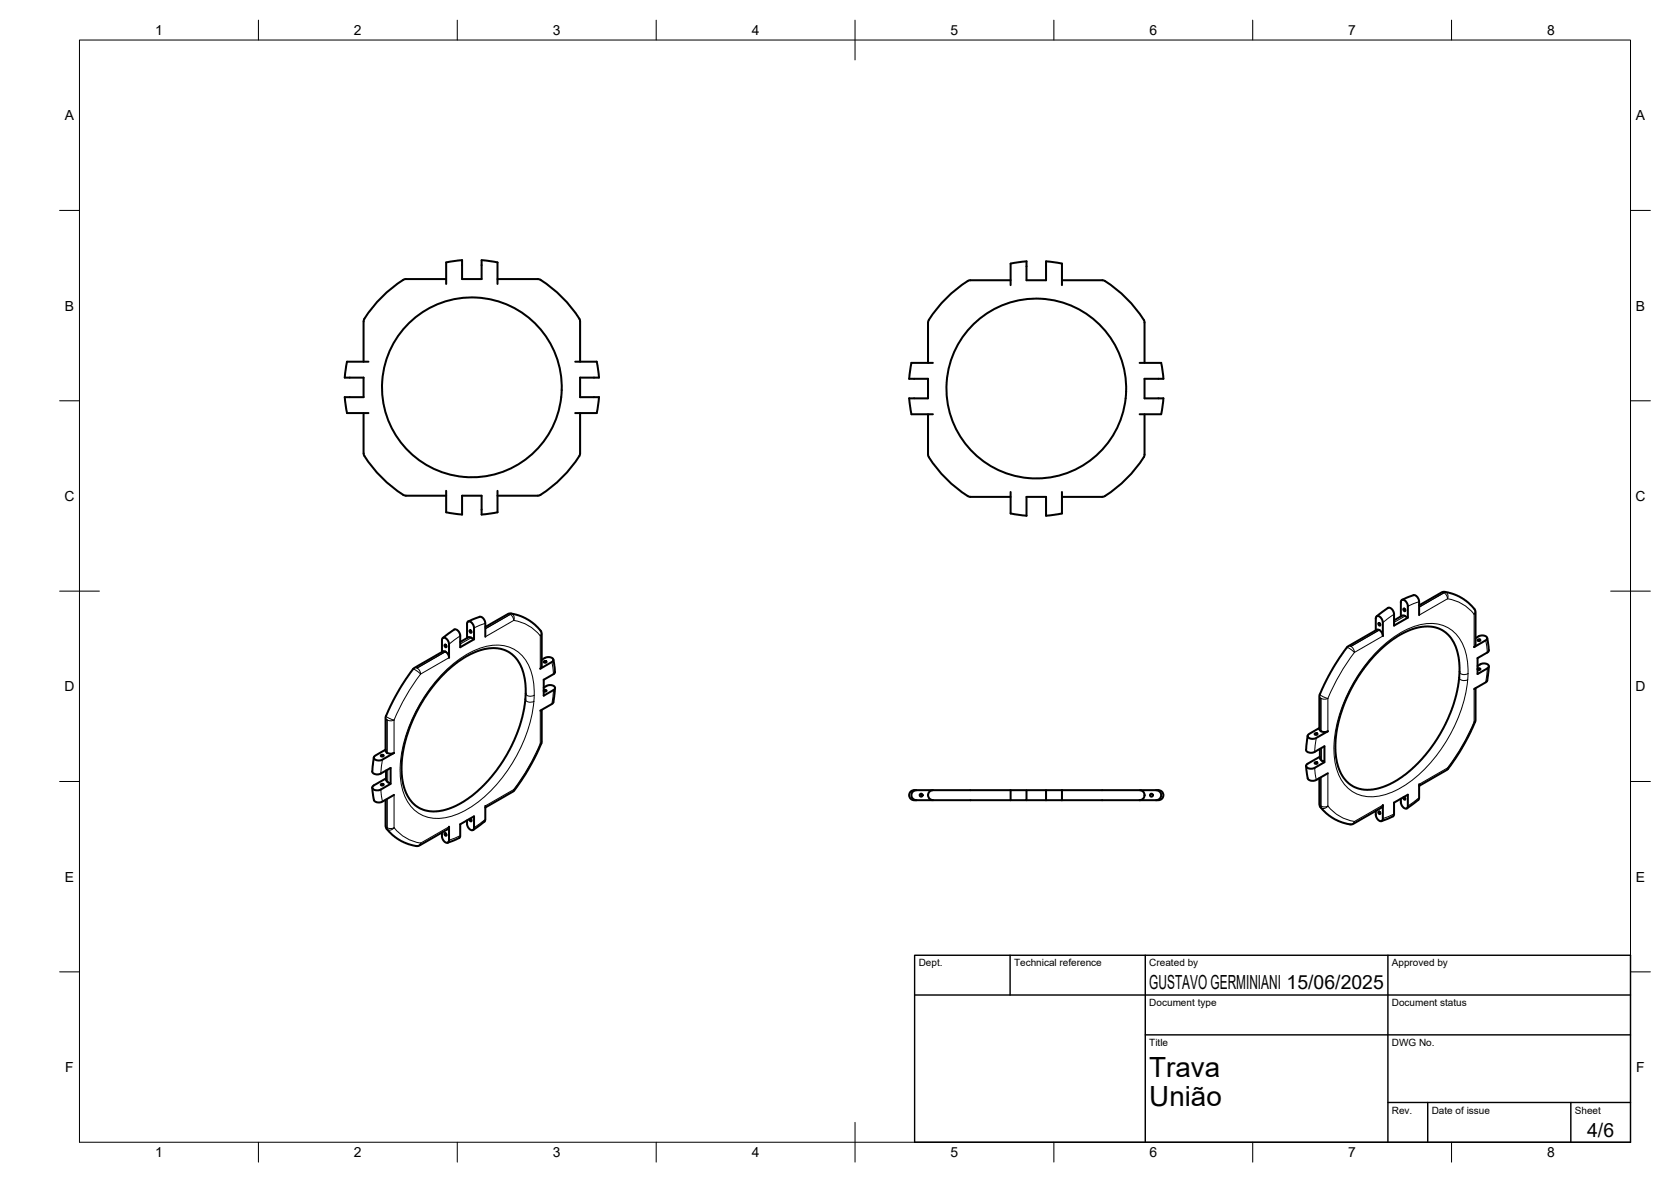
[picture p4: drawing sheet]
<svg xmlns="http://www.w3.org/2000/svg" width="420mm" height="297mm" viewBox="0 0 420 297" stroke-linecap="round" stroke-linejoin="round" font-family="sans-serif">
<!-- layer: Visible -->
<g fill="none" stroke="#000" stroke-width=".51">
<path d="M102 70.1h10.2M102.1 70.1a17.3 17.3 0 0 0-6.1 4.6 25.4 25.4 0 0 0-4.5 5.8l-.1 .2M116.2 65.4v4.7h4.9v-4.7l4 .6v5.4M116.2 65.4l-4 .6v5.4M125.1 70.1h10.1M135.2 70.1a17.3 17.3 0 0 1 6.1 4.6 16.8 16.8 0 0 1 4.6 6.1v10.1M254.1 70.4h-10.1a17.5 17.5 0 0 0-6.1 4.6 17.2 17.2 0 0 0-4.6 6.1v10.1M254.1 66.3v5.4M254.1 66.2l4-.5v4.7h4.9v-4.7l4 .6v5.4M267 70.4h10.2a17.1 17.1 0 0 1 6 4.6 16.8 16.8 0 0 1 4.6 6.1v10.1M91.4 80.8v10.1M92.6 90.9h-5.3a10.8 10.8 0 0 0-.5 4h4.6v4.9h-4.7l.5 4h5.4"/>
<path d="M144.6 90.9h5.5l.5 4h-4.7v4.9h4.7l-.6 4h-5.4M234.6 91.2h-5.4a10.8 10.8 0 0 0-.5 4h4.6v4.9h-4.7l.6 4h5.4M286.6 91.2h5.4M292 91.2l.5 4h-4.7v4.9h4.7l-.5 4M91.4 103.8v10.1M91.4 113.9a17.3 17.3 0 0 0 4.6 6.1 25.4 25.4 0 0 0 5.8 4.5l.3 .1M145.9 103.8v10.1a17.5 17.5 0 0 1-4.6 6.1 25.4 25.4 0 0 1-5.8 4.5l-.3 .1M233.3 104.1v10.1a23.7 23.7 0 0 0 6.3 7.7l2.8 2.1 1.3 .8 10.4 .1M286.6 104.1h5.4M287.8 104.1v10.1a17.3 17.3 0 0 1-4.6 6.1 17.2 17.2 0 0 1-6.1 4.6h-10.1M102 124.6h10.2M112.2 123.3v5.4l4 .6"/>
<path d="M125.1 124.6h10.1M125.1 123.3v5.4a10.8 10.8 0 0 1-4 .5v-4.6h-4.9v4.7M254.1 123.6v5.4M267 123.6v5.4a10.8 10.8 0 0 1-4 .5v-4.6h-4.9v4.7l-4-.6M117.7 156.2l2.9-1.2 .7 .2 .7 1.2v3.6M118.1 158.4l.4 .1v.5l-.3-.1zM122 157.6l5.7-3.3 .7-.1a10.7 10.7 0 0 1 7.8 4.8v8.5l-.3 .5 3-1.7 .2-.4-.2-.5-.8-.3-.8 .1-1.1 .6M346.6 156.6l.4 .1 .1 .5-.4-.1zM346.8 158.3l.6 .5 .3 1-.1-3.8-.5-.9-.8-.3-.4 .5v3.1M346.8 158.3h-.6l-7.3 4.2-3.1 4.4-2.5 4.5a9.9 9.9 0 0 0-1.6 3.5v8.3M352.2 154.9v-3.7l.2-.4 .4-.1 .7 .5 .4 .8 .1 3.2M352.5 150.8l3-1.3 .6 .3 .7 1.2v3.6"/>
<path d="M352.5 154.7l-2 1.2M352.6 154.7h.4l1 .5-3.5 2v-3.2l-.4-.8-.5-.4h-.6l-2.9 2.1M352.9 153l.4 .1v.4h-.3zM356.8 152.1l5.7-3.2 .7-.2a10.7 10.7 0 0 1 7.8 4.9v8.5l-.3 .5 3-1.7 .3-.4-.3-.6-.8-.2-.8 .1-1.1 .6M111.2 169.8l3.4-3 3.8-2.5 2.4-.9 1.5-.4 2-.1 1.7 .2 1.2 .4 1.6 1 1.2 1.3 .9 1.5 .7 1.8 .4 2.1 .1 4.5-.8 4.6-.8 2.8-1.3 3-2.4 4.7-3.3 4.4-3.8 3.9-3.6 2.6-2.3 1.2-1.9 .6-1.7 .4h-2l-1.8-.4-1.5-.8-1.3-1.1-1.2-1.7-.7-1.7-.5-2.1-.2-1.8v-2.7l.4-3.1 .6-2.5 .9-2.8 1.2-3 1.4-2.7 1.9-3.1zM111.3 160.3l2.9-2.1 .3-.1 .8 .6 .4 .8v3.2l3.5-2-1.2-.6-2.3 1.2M111.8 162l.4 .1 .1 .5-.4-.1zM112 163.8h.1M112 163.8l-.6-.1-7.3 4.2-3.1 4.4-2.5 4.6a9.9 9.9 0 0 0-1.6 3.5v8.3M112 163.8l.6 .5 .3 1-.1-3.8-.5-.9-.8-.4-.4 .6v3.1M117.4 160.4v-3.8l.2-.4h.4l.7 .4 .4 .8 .1 3.3M136.2 178.4v8a46.8 46.8 0 0 1-7.3 12.6l-6.9 3.9"/>
<path d="M136.7 173.5l.4-.1 .3 .2-.3 .2-.4-.1M136.8 166.2l.4-.1 .2 .3-.4 .1-.3-.1zM139.1 165.8l.5 3.1-.4 .5-2.5 1.4v4l2.8-1.6a.97 .97 0 0 0-1.4-1l-1.4 .6M139.6 172.9l-.5 3.7-3.3 2M346 164.4l3.4-3.1 3.8-2.4 2.4-1 1.5-.3 2-.2 1.7 .2 1.2 .5 1.6 .9 1.2 1.3 .9 1.5 .7 1.9 .4 2.1 .1 4.5-.8 4.6-.8 2.8-1.3 3-2.4 4.6-3.2 4.5-3.9 3.9-3.6 2.6-2.3 1.1-1.9 .7-1.7 .3h-2l-1.8-.3-1.5-.8-1.3-1.1-1.2-1.7-.7-1.8-.5-2-.2-1.9v-2.7l.4-3.1 .6-2.4 .9-2.8 1.2-3 1.4-2.8 1.9-3zM371 173v8a46.8 46.8 0 0 1-7.3 12.5l-6.9 4M371.5 168.1l.4-.2 .3 .2-.3 .3-.4-.2M371.6 160.7h.4l.2 .2-.4 .2-.3-.2zM373.9 160.3l.5 3.2-.4 .5-2.5 1.4v4l2.8-1.7a.97 .97 0 0 0-1.4-1l-1.4 .7M374.4 167.5l-.5 3.7-3.3 2M93.6 197.9l.4 3.2 .8 .5 .7 .1 .7-.2 2.9-1.7M94 190.3l-.4 3.6 .4 .5 .6 .2 1-.1 2.6-1.5v4l-.7-.4"/>
<path d="M95.8 189.7h.4l.3 .3-.5 .1-.3-.1zM95.8 197h.4l.3 .2-.5 .2-.3-.2zM96.9 188.4l-2.6 1.6-.3 .3v.3l.7 .5 1.2-.1 3.2-1.8-1.1 .2-.7-.2M97 188.7l.3 .5M97.1 195.6l-3.1 1.8-.4 .4 .1 .5 .9 .3 .9-.1 2.7-1.5M97.1 193.6v2.4M97.1 196l.4 .6M230.4 198.6l-1.2 .2-.6 .9 .2 .8 .4 .4 1.2 .2M234.6 198.6a1.25 1.25 0 0 0-1.3 1.2 1.25 1.25 0 0 0 1.3 1.3M254.1 198.6h-23.7l-.9 .3-.3 .8 .2 .9 1 .5h23.7M254.1 198.6h12.9M254.1 198.6v2.5"/>
<path d="M258.1 198.6v2.5h-4M263 198.6v2.5M267 198.6h24.3l.6 .1 .6 .9-.1 .9-.6 .5-1.1 .1M267 198.6v2.5M286.6 198.6a1.25 1.25 0 0 1 1.2 1.2 1.25 1.25 0 0 1-1.2 1.3M290.7 198.6l.7 .2 .5 .7v.8l-.5 .6-.7 .2h-4.1M328.4 192.5l.4 3.2 .8 .5h.7l.7-.2 2.9-1.7M328.8 184.9l-.4 3.5 .4 .6 .6 .2 1-.2 2.6-1.5v4l-.7-.4M330.6 184.3l.4-.1 .3 .3-.5 .2-.2-.2zM330.6 191.6l.4-.1 .3 .3-.5 .2-.2-.2zM331.7 183l-2.6 1.5-.3 .3 .1 .4 .7 .4h1.1l3.2-1.8M331.7 195.5v6.6l.3 .8a10.7 10.7 0 0 0 8.1 4.2l7.4-4.2"/>
<path d="M331.8 183.2a1.47 1.47 0 0 0 2.1 .6M331.9 190.2l-3.1 1.7-.4 .5 .1 .4 .9 .4 .9-.1 2.7-1.6M331.9 188.2v2.3l.4 .6M332.1 183.8h.1M356.8 197.1v3.7l-3 2.3M96.9 201v6.6l.3 .7a10.7 10.7 0 0 0 8.1 4.2l7.3-4.1M111.8 209.4l.4 .1 .1 .5-.4-.1zM112.7 208.3l.2-.5v3.4l-.2 .5h-.6l-.7-.6-.3-.7v-1.2M117.4 206.2v1l.4 .8 .7 .6 .6-.1 .1-3.3-3.5 1.9v3.1l-.1 .3-3.1 1.3M118.2 205.7l.3 .3v.4l-.3-.2-.1-.4M122 202.5v3.8l-3 2.3M258.1 201.1h4.9"/>
<path d="M263 201.1h4M267 201.1h19.6M346.6 204l.4 .1 .1 .4-.4-.1zM347.7 202.3v3.5l-.2 .5h-.5l-.8-.6-.3-.7v-1.2M347.7 202.3l-.2 .6M352.2 200.7v1.1l.4 .8 .7 .6 .6-.2 .1-3.3-3.5 2v3l-.1 .4-3.1 1.2M353 200.3l.3 .3v.4l-.3-.2-.1-.4"/>
<circle cx="118.6" cy="97.3" r="22.6"/>
<circle cx="260.6" cy="97.6" r="22.6"/>
<circle cx="231.6" cy="199.8" r=".37"/>
<circle cx="289.5" cy="199.8" r=".37"/>
</g>
<!-- layer: Visible Narrow -->
<g fill="none" stroke="#000" stroke-width=".25">
<path d="M115.7 159.8l-2.8 2.1M122 156.6l-2.8 1.2M127.7 154.3l.6 .1M128.3 154.4l-6.3 3.6M128.3 154.4l.5 .5 .4 1M128.5 154.2l.7 .5v1.2M129.2 155.9l-7.2 4.1M129.2 155.9a10.5 10.5 0 0 1 6.6 3.9M135.8 159.8v8.2M135.9 158.5a1.08 1.08 0 0 1-.1 1.3M136.2 159.3l-.3 .5M346.8 158.3l-7.1 4.2"/>
<path d="M347.7 159.8l-7.1 4.2M350.5 154.3l-2.8 2.1M353.3 154.8l-2.8 1.6M356.8 151.2l-2.8 1.1M362.5 148.9h.6M363.1 149h.1M363.1 149l-6.3 3.6M363.1 149l.5 .4 .4 1.1M363.3 148.7l.7 .6v1.2M364 150.5l-7.2 4.1M364 150.5a10.6 10.6 0 0 1 6.7 3.8l.3-.5M370.7 153a1.08 1.08 0 0 1-.1 1.4v8.2"/>
<path d="M97 179.9l.8 .6 1.3 .5M103.9 168.1l1 .5 .8 .8M104.3 167.8l.6 .1M104.9 167.9h.1M104.9 167.9l.5 .5 .4 1M105.8 169.4a52.9 52.9 0 0 0-6.7 11.5M112 163.8l-7.1 4.1M112.9 165.3l-7.2 4.1M118.5 160.3l-2.8 1.5M132.1 175.7a1.46 1.46 0 0 0 2.2 .6M132.2 174.2a1.41 1.41 0 0 0 2.1 .5M134.3 174.7a12.9 12.9 0 0 0-4-10.8 10.2 10.2 0 0 0-10.5-.7 33.5 33.5 0 0 0-15.9 16.8 29.2 29.2 0 0 0-2.9 17.6 9.3 9.3 0 0 0 7.7 8 16.5 16.5 0 0 0 11.6-4.1 38.4 38.4 0 0 0 13.9-25.3"/>
<path d="M134.3 174.7l-.1 1.5M135.8 178.6v8.2h.3M138.8 166.4l.4 3M139.2 173.4l-.4 3.5M331.8 175l.3 .5M331.9 174.5l.7 .6 1.3 .4M332.1 175.5v8.3M332.2 175.5l1 .2 .7-.2M333.9 175.5v8.3M338.7 162.7l1 .5 .9 .8M339.1 162.4h.6M339.7 162.4l.5 .5 .4 1"/>
<path d="M340.6 163.9a52.9 52.9 0 0 0-6.7 11.6M366.9 170.3a1.46 1.46 0 0 0 2.2 .5M367 168.8a1.41 1.41 0 0 0 2.1 .5M369.1 169.3a12.9 12.9 0 0 0-4-10.9 10.2 10.2 0 0 0-10.5-.6 33.5 33.5 0 0 0-15.9 16.8 29.2 29.2 0 0 0-2.9 17.5 9.3 9.3 0 0 0 7.7 8.1 16.5 16.5 0 0 0 11.6-4.1 38.4 38.4 0 0 0 13.9-25.3M369.1 169.3l-.1 1.5M370.6 173.2v8.2h.3M373.6 160.9l.4 3M374 168l-.4 3.5M95.7 198.4l.5 3M96.2 190.9l-.5 3.5M97 180.4l.3 .5M97.3 180.9v.1"/>
<path d="M97.3 180.9v8.3M97.3 181v8.2M97.4 180.9l1 .2 .7-.2M97.5 193.4v3.2M99.1 181v8.2M99.1 199.8v8.2M129.3 198.7l-.1-.3-7.2 4.1M136.2 186.3l-.4 .5a62.1 62.1 0 0 1-6.7 11.8l-.2 .4M330.5 193l.5 3M331 185.4l-.5 3.6M332.1 195.3v7.3M332.3 187.9v3.2"/>
<path d="M333.9 194.3v8.3M364.1 193.2l-.1-.2-7.2 4.1M371 180.9l-.4 .5a62.1 62.1 0 0 1-6.7 11.8l-.2 .3M97 207.5l.3 .5M97.3 200.8v7.2M97.4 208l.6 .2 1.1-.2M99.1 208l-.9 .6h-.5l-.5-.3M99.1 208a10.5 10.5 0 0 0 6.7 3.9M105.7 211.9a1.08 1.08 0 0 1-1.1 .7M105.8 211.9l-.3 .5M112.9 207.8l-7.2 4.1M115.7 210l-2.8 1.1"/>
<path d="M122 205.9l-2.8 2.1M331.8 202.1l.3 .5M332.2 202.6l1 .2 .7-.2M333.9 202.6l-.9 .6h-.5l-.5-.3M333.9 202.6a10.5 10.5 0 0 0 6.7 3.8M340.6 206.4a1.08 1.08 0 0 1-1.2 .8M340.6 206.4l-.3 .6M347.7 202.3l-7.1 4.1M350.5 204.6l-2.8 1.1M356.8 200.5l-2.8 2.1"/>
</g>
<!-- layer: BORDER -->
<g fill="none" stroke="#000" stroke-width=".25">
<path d="M20 10.1h390v276.9h-390zM65 5.1v5M115 5.1v5M165 5.1v5M215 5.1v10M265 5.1v5M315 5.1v5M365 5.1v5M15 52.9h5M410 52.9h5M15 100.7h5M410 100.7h5"/>
<path d="M15 148.6h10M405 148.6h10M15 196.4h5M410 196.4h5M15 244.2h5M410 244.2h5M65 287v5M115 287v5M165 287v5M215 282.1v9.9M265 287v5M315 287v5"/>
<path d="M365 287v5"/>
</g>
<!-- layer: TITLEBLOCK -->
<path d="M230 240.1h180v46.9h-180zM230 250h180M254 240.1v9.9M288 240.1v46.9M349 240.1v46.9M288 260.1h122M349 277.1h61M359 277.1v9.9M395 277.1v9.9" fill="none" stroke="#000" stroke-width=".36"/>
<g font-size="7">
<text x="289" y="270.6">Trava</text>
<text x="289" y="278.1">União</text>
</g>
<g font-size="4.9">
<text x="289" y="248.5">GUSTAVO GERMINIANI 15/06/2025</text>
<text x="399.1" y="285.7">4/6</text>
</g>
<g font-size="3.5">
<text x="39" y="8.8">1</text>
<text x="89" y="8.8">2</text>
<text x="139" y="8.8">3</text>
<text x="189" y="8.8">4</text>
<text x="239" y="8.8">5</text>
<text x="289" y="8.8">6</text>
<text x="339" y="8.8">7</text>
<text x="389" y="8.8">8</text>
<text x="16.3" y="30.2">A</text>
<text x="411.3" y="30.2">A</text>
<text x="16.3" y="78">B</text>
<text x="411.3" y="78">B</text>
<text x="16.2" y="125.9">C</text>
<text x="411.2" y="125.9">C</text>
<text x="16.2" y="173.7">D</text>
<text x="411.2" y="173.7">D</text>
<text x="16.3" y="221.6">E</text>
<text x="411.3" y="221.6">E</text>
<text x="16.4" y="269.4">F</text>
<text x="411.4" y="269.4">F</text>
<text x="39" y="290.8">1</text>
<text x="89" y="290.8">2</text>
<text x="139" y="290.8">3</text>
<text x="189" y="290.8">4</text>
<text x="239" y="290.8">5</text>
<text x="289" y="290.8">6</text>
<text x="339" y="290.8">7</text>
<text x="389" y="290.8">8</text>
</g>
<g font-size="2.5">
<text x="231" y="242.9">Dept.</text>
<text x="255" y="242.9">Technical reference</text>
<text x="289" y="242.9">Created by</text>
<text x="350" y="242.9">Approved by</text>
<text x="289" y="252.8">Document type</text>
<text x="350" y="252.8">Document status</text>
<text x="289" y="262.9">Title</text>
<text x="350" y="262.9">DWG No.</text>
<text x="350" y="279.9">Rev.</text>
<text x="360" y="279.9">Date of issue</text>
<text x="396" y="279.9">Sheet</text>
</g>
</svg>
